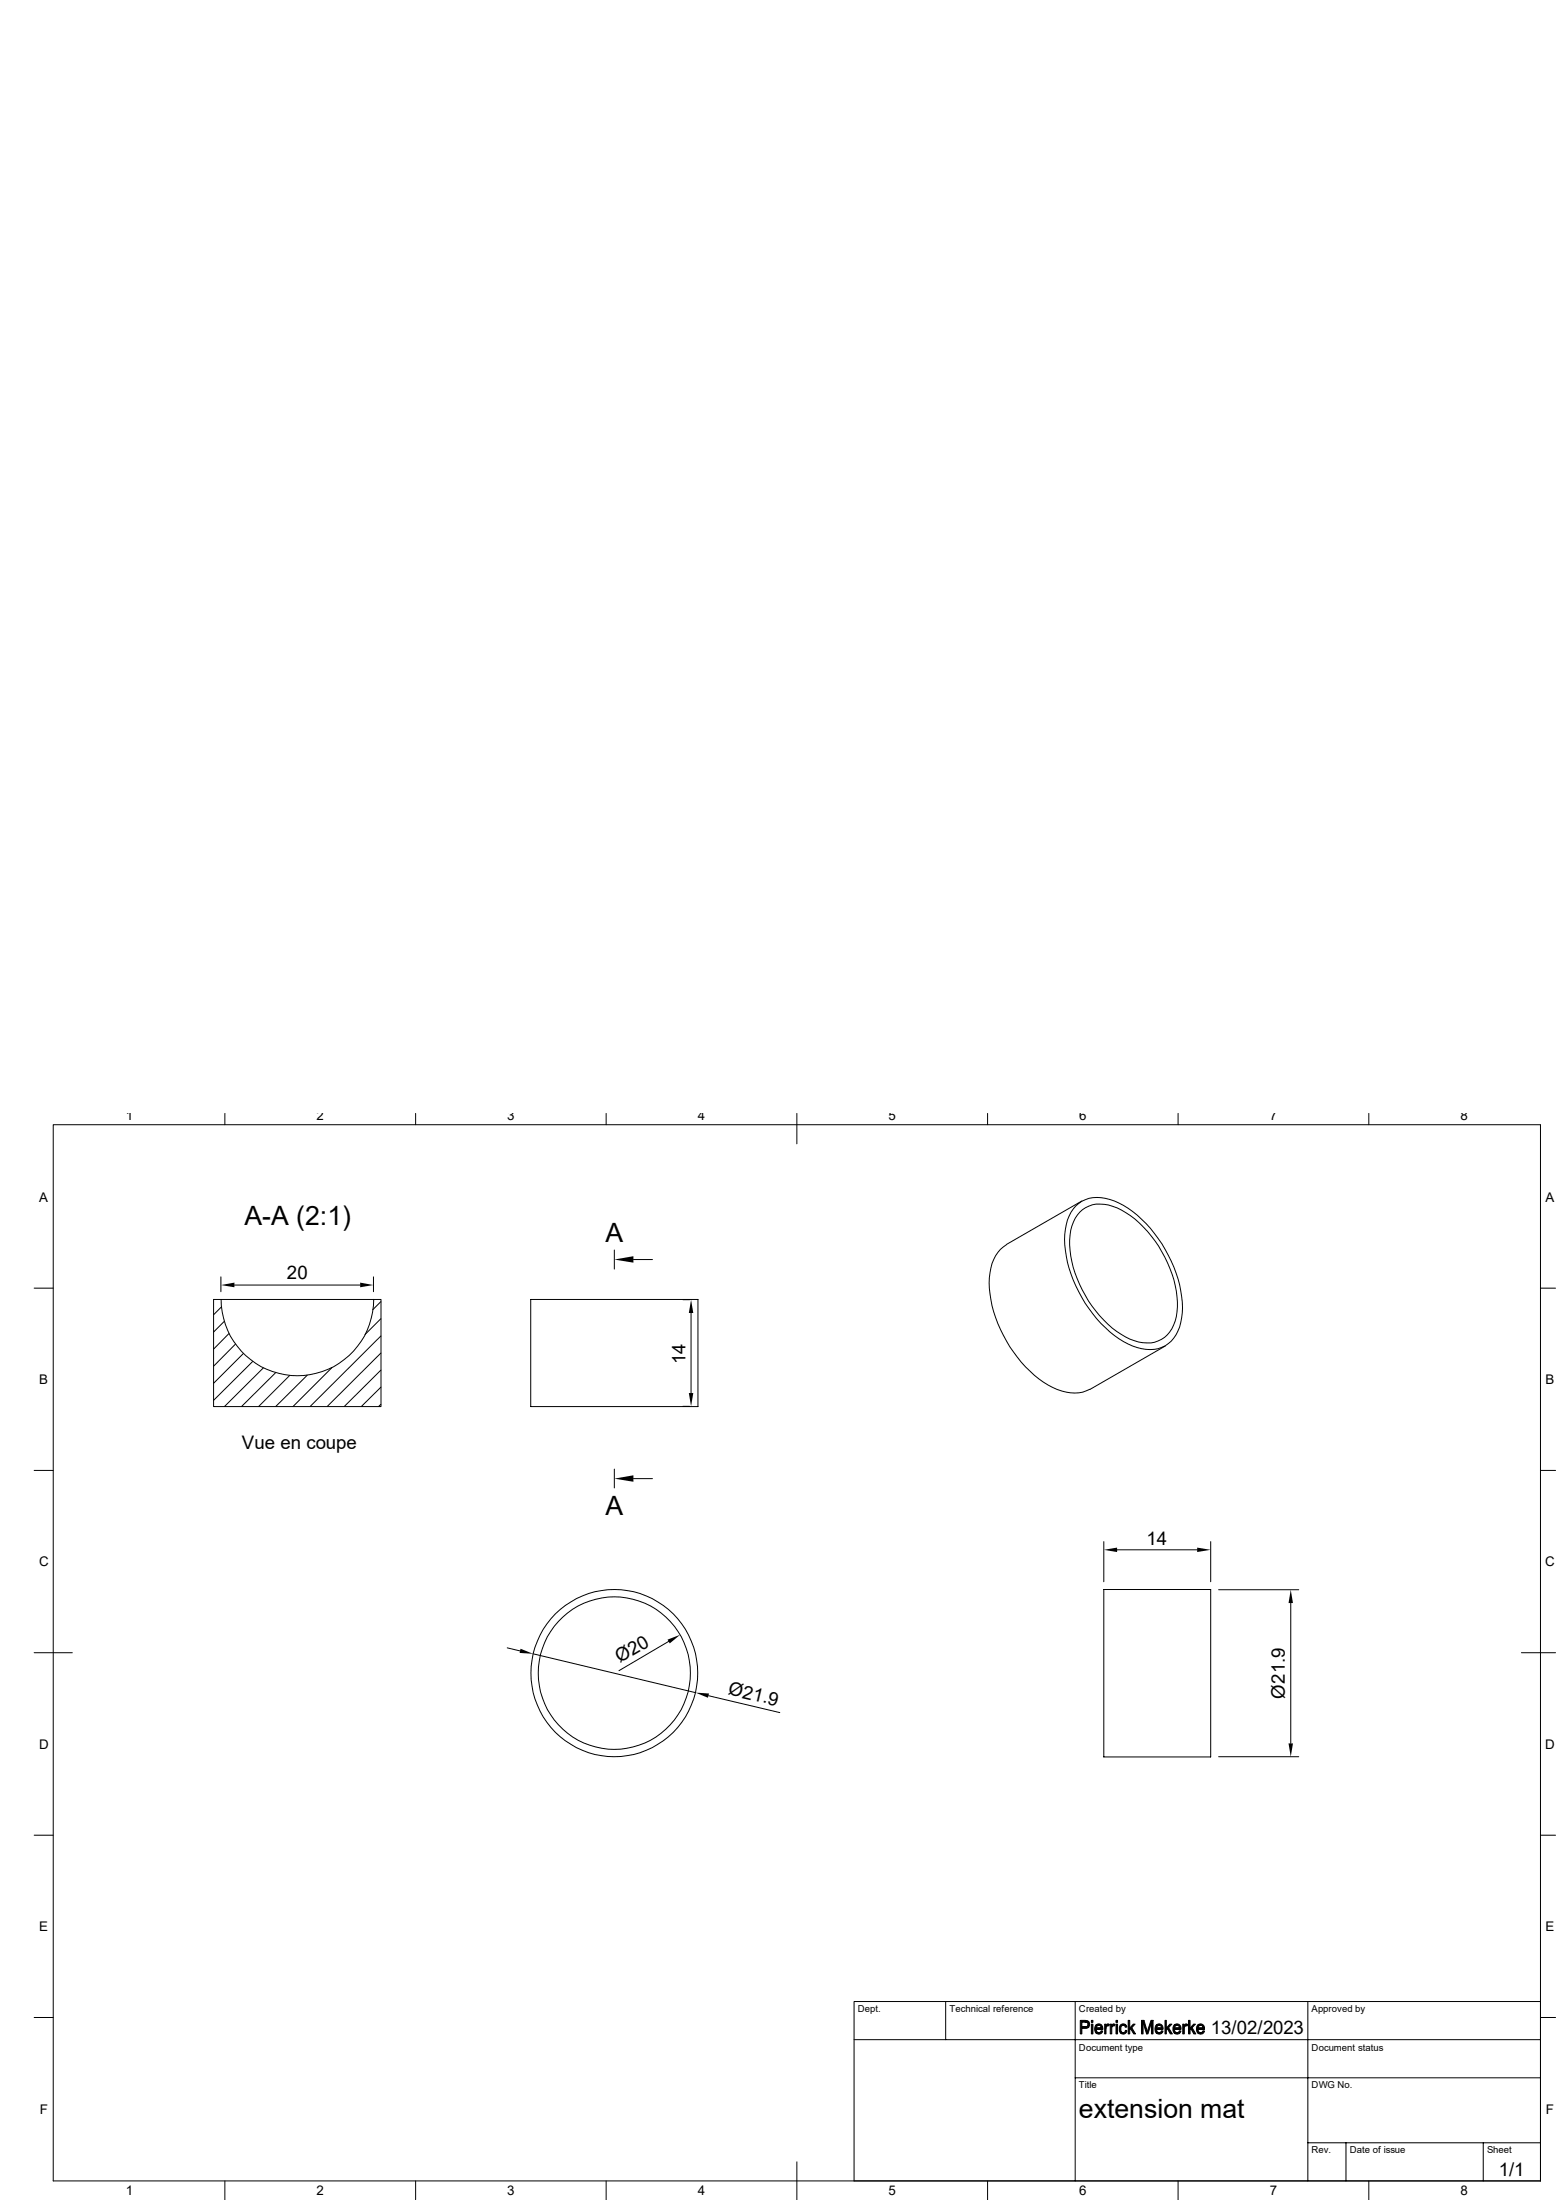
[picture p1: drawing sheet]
<svg xmlns="http://www.w3.org/2000/svg" width="297mm" height="420mm" viewBox="0 0 297 420" stroke-linecap="round" stroke-linejoin="round" font-family="sans-serif">
<g fill="none" stroke="#000" stroke-width=".19">
<path d="M10.2 214.7h283.8v201.6h-283.8zM42.9 212.6v2.1M79.3 212.6v2.1M115.7 212.6v2.1M152.1 212.6v5.8M188.5 212.6v2.1M224.9 212.6v2.1M261.3 212.6v2.1M117.3 238.6v3.7M192.1 237.6a7 7 0 0 0-3.1 5.4 20.8 20.8 0 0 0 3.1 13 21.6 21.6 0 0 0 9.7 9.3 7.2 7.2 0 0 0 6.2-.1M205.4 230.2a6.1 6.1 0 0 1 6.4-1.2 19.6 19.6 0 0 1 10 8.4 22.8 22.8 0 0 1 3.9 13.2 7.7 7.7 0 0 1-3.3 6.3 8.1 8.1 0 0 1-7.9-.8 25 25 0 0 1-11.3-19.5 8.9 8.9 0 0 1 2.2-6.4zM206.1 231.4a5.6 5.6 0 0 1 6.3-1.1 19.1 19.1 0 0 1 9.9 9.7 17.3 17.3 0 0 1 2 12.2 5.6 5.6 0 0 1-7.8 3.7 19.1 19.1 0 0 1-9.9-9.6 17.3 17.3 0 0 1-2-12.2 6.5 6.5 0 0 1 1.5-2.7z"/>
<path d="M206.5 229.3l-14.4 8.3M6.5 245.9h3.7M40.8 248.1h31.9v20.4h-31.9zM42.2 243.8v2.8M42.2 248.1a14.6 14.6 0 0 0 14.6 14.5 14.6 14.6 0 0 0 14.5-14.5M42.2 249.5l-1.4 1.5M42.8 252.3l-2 2M43.7 254.6l-2.9 2.9M44.7 245.3h24M44.9 256.6l-4.1 4.2M46.4 258.4l-5.6 5.6M48.2 259.9l-7.4 7.4"/>
<path d="M71.3 243.8v2.8M72.7 248.5l-1.5 1.5M72.7 251.8l-3 3M72.7 255.1l-13.5 13.4M72.7 258.3l-10.2 10.2M101.3 248.1h31.9v20.4h-31.9zM120.9 240.5h3.6M130.3 248.1h1.4M131.9 250.7v15.2M222.4 257l-14.4 8.3M294 245.9h2.9M50.2 261.2l-7.3 7.3"/>
<path d="M52.6 262.1l-6.5 6.4M55.3 262.6l-5.9 5.9M58.6 262.6l-5.9 5.9M63.4 261.1l-7.4 7.4M72.7 261.6l-7 6.9M72.7 264.8l-3.7 3.7M72.7 268.1l-.4 .4M130.3 268.5h1.4M6.5 280.7h3.7M117.3 280.5v3.6M120.9 282.3h3.6M210.7 294.3v7.7"/>
<path d="M213.2 295.9h15.3M231.1 294.3v7.7M294 280.7h2.9M6.5 315.5h7.3M96.8 314.6l2.5 .6M101.8 315.7l31 7.4M127.6 313.4l-9.4 5.5M210.7 303.4h20.4v32h-20.4zM232.6 303.5h15.3M246.4 306v26.8M290.4 315.5h6.5M135.3 323.7l13.5 3.2"/>
<path d="M232.6 335.4h15.3M6.5 350.4h3.7M294 350.4h2.9M6.5 385.1h3.7M163 389.4h131M180.5 382.1v7.3M205.2 396.7h88.8M205.2 382.1v34.2M249.6 382.1v34.2M294 382.1h-131v34.2M294 385.1h2.9M42.9 416.3v3.6"/>
<path d="M79.3 416.3v3.6M115.7 416.3v3.6M152.1 412.7v7.2M188.5 416.3v3.6M224.9 416.3v3.6M249.6 409.1h44.4M256.9 409.1v7.2M261.3 416.3v3.6M283.1 409.1v7.2"/>
<circle cx="117.2" cy="319.4" r="14.5"/>
<circle cx="117.2" cy="319.4" r="15.9"/>
</g>
<g fill="#000" stroke="#000" stroke-width=".19">
<path d="M206.2 385.7h1.3l.4 .3h-1.4v.9l1.3 .1-.4 .2h-.9v1.1h-.3z" fill-rule="evenodd"/>
<path d="M207.1 386h.8l.1 .3-.2 .7-1.3-.1h.6a.46 .46 0 0 0 .6-.4 .46 .46 0 0 0-.6-.5z" fill-rule="evenodd"/>
<path d="M208.3 386.4h.3v1.9h-.3z" fill-rule="evenodd"/>
<path d="M208.3 385.7h.3v.4h-.3z" fill-rule="evenodd"/>
<path d="M209.1 386.7l.7-.1-.5 .3v.3h1.2v.2h-1.2l.1 .5 .4 .2h-.6l-.2-.5z" fill-rule="evenodd"/>
<path d="M209.2 386.6a.75 .75 0 0 1 .8-.2 .75 .75 0 0 1 .5 .8h-1.2h.9l-.2-.5z" fill-rule="evenodd"/>
<path d="M209.2 388.1l.7-.1 .3-.3h.3a.77 .77 0 0 1-1.3 .4z" fill-rule="evenodd"/>
<path d="M210.9 386.4h.2v.3h.4l-.3 .3-.1 1.3h-.2z" fill-rule="evenodd"/>
<path d="M211.2 386.5l.2-.1 .4 .1-.1 .3-.6-.1z" fill-rule="evenodd"/>
<path d="M211.9 386.4h.3v.3h.4l-.4 .4v1.2h-.3z" fill-rule="evenodd"/>
<path d="M212.3 386.5l.2-.1 .4 .1-.2 .3-.5-.1z" fill-rule="evenodd"/>
<path d="M213 386.4h.3v1.9h-.3z" fill-rule="evenodd"/>
<path d="M213 385.7h.3v.4h-.3z" fill-rule="evenodd"/>
<path d="M213.8 386.6a.72 .72 0 0 1 1.1 0h-.5a.82 .82 0 0 0-.2 1.4l.2 .1h-.5l-.2-.5v-.5z" fill-rule="evenodd"/>
<path d="M213.9 388.1l.6-.1 .3-.4h.3a.7 .7 0 0 1-.5 .7 .7 .7 0 0 1-.7-.2z" fill-rule="evenodd"/>
<path d="M214.4 386.6h.5l.2 .4h-.3l-.1-.3z" fill-rule="evenodd"/>
<path d="M215.3 385.7h.3v1.5l.2 .1-.2 .2v.8h-.3z" fill-rule="evenodd"/>
<path d="M216.3 386.4h.4l-.7 .7 .7 1.2h-.3l-.8-1.1z" fill-rule="evenodd"/>
<path d="M217.9 385.7h.5l-.2 .4v2.2h-.3z" fill-rule="evenodd"/>
<path d="M218.4 385.7l.6 2.2-.1 .4-.7-2.2z" fill-rule="evenodd"/>
<path d="M219.7 385.7h.4l-.3 .4-.7 2.2h-.2z" fill-rule="evenodd"/>
<path d="M220.1 385.7v2.6h-.3v-2.2z" fill-rule="evenodd"/>
<path d="M220.6 386.7l.7-.1-.5 .3v.3h1.2v.2h-1.2l.1 .4 .4 .3h-.6l-.2-.5z" fill-rule="evenodd"/>
<path d="M220.8 386.5a.75 .75 0 0 1 .8 0 .75 .75 0 0 1 .4 .7h-1.2h.9l-.2-.5-.8-.1z" fill-rule="evenodd"/>
<path d="M220.7 388.1l.7-.1 .3-.3h.3a.77 .77 0 0 1-1.3 .4z" fill-rule="evenodd"/>
<path d="M222.4 385.7h.2v1.5l.2 .1-.2 .2v.8h-.2z" fill-rule="evenodd"/>
<path d="M223.3 386.4h.4l-.6 .7 .7 1.2h-.4l-.6-1-.2-.1z" fill-rule="evenodd"/>
<path d="M224.1 386.7l.6-.1-.4 .2-.1 .4h1.2v.2h-1.2l.1 .5 .4 .2h-.6l-.2-.5v-.5z" fill-rule="evenodd"/>
<path d="M224.3 386.5a.76 .76 0 0 1 1.1 .7h-1.2h.9l-.1-.4-.9-.2z" fill-rule="evenodd"/>
<path d="M224.1 388.1l.8-.1 .2-.3h.3a.78 .78 0 0 1-1.3 .4z" fill-rule="evenodd"/>
<path d="M225.8 386.4h.2v.3h.4l-.3 .4v1.2h-.3z" fill-rule="evenodd"/>
<path d="M226.2 386.5h.5l-.1 .3-.6-.1z" fill-rule="evenodd"/>
<path d="M226.9 385.7h.3v1.5l.1 .1-.1 .2v.8h-.3z" fill-rule="evenodd"/>
<path d="M227.8 386.4h.4l-.7 .7 .8 1.2h-.4l-.7-1.1z" fill-rule="evenodd"/>
<path d="M228.6 386.7l.6-.1-.5 .3v.3h1.2v.2h-1.2l.1 .4 .4 .3h-.6l-.2-.5z" fill-rule="evenodd"/>
<path d="M228.7 386.5a.75 .75 0 0 1 .8 0 .75 .75 0 0 1 .4 .7h-1.2h.9l-.2-.5-.8-.1z" fill-rule="evenodd"/>
<path d="M228.6 388.1l.8-.1 .2-.3h.3a.77 .77 0 0 1-1.3 .4z" fill-rule="evenodd"/>
</g>
<g fill="#000">
<path d="M42.2 245.3l2.5-.4v.8zM68.7 244.9l2.6 .4-2.6 .4zM117.3 240.5l3.6-.7v1.2zM131.9 248.1l.4 2.6h-.8zM131.5 265.9h.8l-.4 2.6zM117.3 282.3l3.6-.7v1.3zM210.7 295.9l2.5-.5v.9zM228.5 295.4l2.6 .5-2.6 .4zM99.4 314.7l2.4 1-2.6-.1zM127.4 313l2.4-.9-2 1.6zM246.4 303.5l.4 2.5h-.8zM132.8 323.1l2.5 .2-.2 .8z"/>
<path d="M246 332.8h.8l-.4 2.6z"/>
</g>
<g font-size="5.1">
<text x="46.7" y="233.8">A-A (2:1)</text>
<text x="115.6" y="237.2">A</text>
<text x="115.6" y="289.2">A</text>
<text x="206" y="404.3">extension mat</text>
</g>
<g font-size="3.6">
<text x="54.8" y="244.2">20</text>
<text x="130.9" y="260.4" transform="rotate(-90 130.9 260.4)">14</text>
<text x="46.1" y="276.7">Vue en coupe</text>
<text x="218.8" y="294.9">14</text>
<text x="118.3" y="317.5" transform="rotate(-30 118.3 317.5)">Ø20</text>
<text x="138.9" y="323.4" transform="rotate(13 138.9 323.4)">Ø21.9</text>
<text x="245.2" y="324.3" transform="rotate(-90 245.2 324.3)">Ø21.9</text>
<text x="231.1" y="388.3">13/02/2023</text>
<text x="286.1" y="415.3">1/1</text>
</g>
<g font-size="2.5">
<text x="24" y="213.8">1</text>
<text x="60.4" y="213.8">2</text>
<text x="96.8" y="213.8">3</text>
<text x="133.2" y="213.8">4</text>
<text x="169.6" y="213.8">5</text>
<text x="206" y="213.8">6</text>
<text x="242.4" y="213.8">7</text>
<text x="278.8" y="213.8">8</text>
<text x="7.5" y="229.4">A</text>
<text x="295" y="229.4">A</text>
<text x="7.5" y="264.2">B</text>
<text x="295" y="264.2">B</text>
<text x="7.5" y="299">C</text>
<text x="294.9" y="299">C</text>
<text x="7.5" y="333.8">D</text>
<text x="294.9" y="333.8">D</text>
<text x="7.5" y="368.6">E</text>
<text x="295" y="368.6">E</text>
<text x="7.6" y="403.5">F</text>
<text x="295.1" y="403.5">F</text>
<text x="24" y="419.1">1</text>
<text x="60.4" y="419.1">2</text>
<text x="96.8" y="419.1">3</text>
<text x="133.2" y="419.1">4</text>
<text x="169.6" y="419">5</text>
<text x="206" y="419.1">6</text>
<text x="242.4" y="419.1">7</text>
<text x="278.8" y="419.1">8</text>
</g>
<g font-size="1.8">
<text x="163.7" y="384.2">Dept.</text>
<text x="181.2" y="384.2">Technical reference</text>
<text x="206" y="384.2">Created by</text>
<text x="250.4" y="384.2">Approved by</text>
<text x="206" y="391.5">Document type</text>
<text x="250.4" y="391.5">Document status</text>
<text x="206" y="398.7">Title</text>
<text x="250.4" y="398.7">DWG No.</text>
<text x="250.4" y="411.1">Rev.</text>
<text x="257.6" y="411.1">Date of issue</text>
<text x="283.9" y="411.1">Sheet</text>
</g>
</svg>
